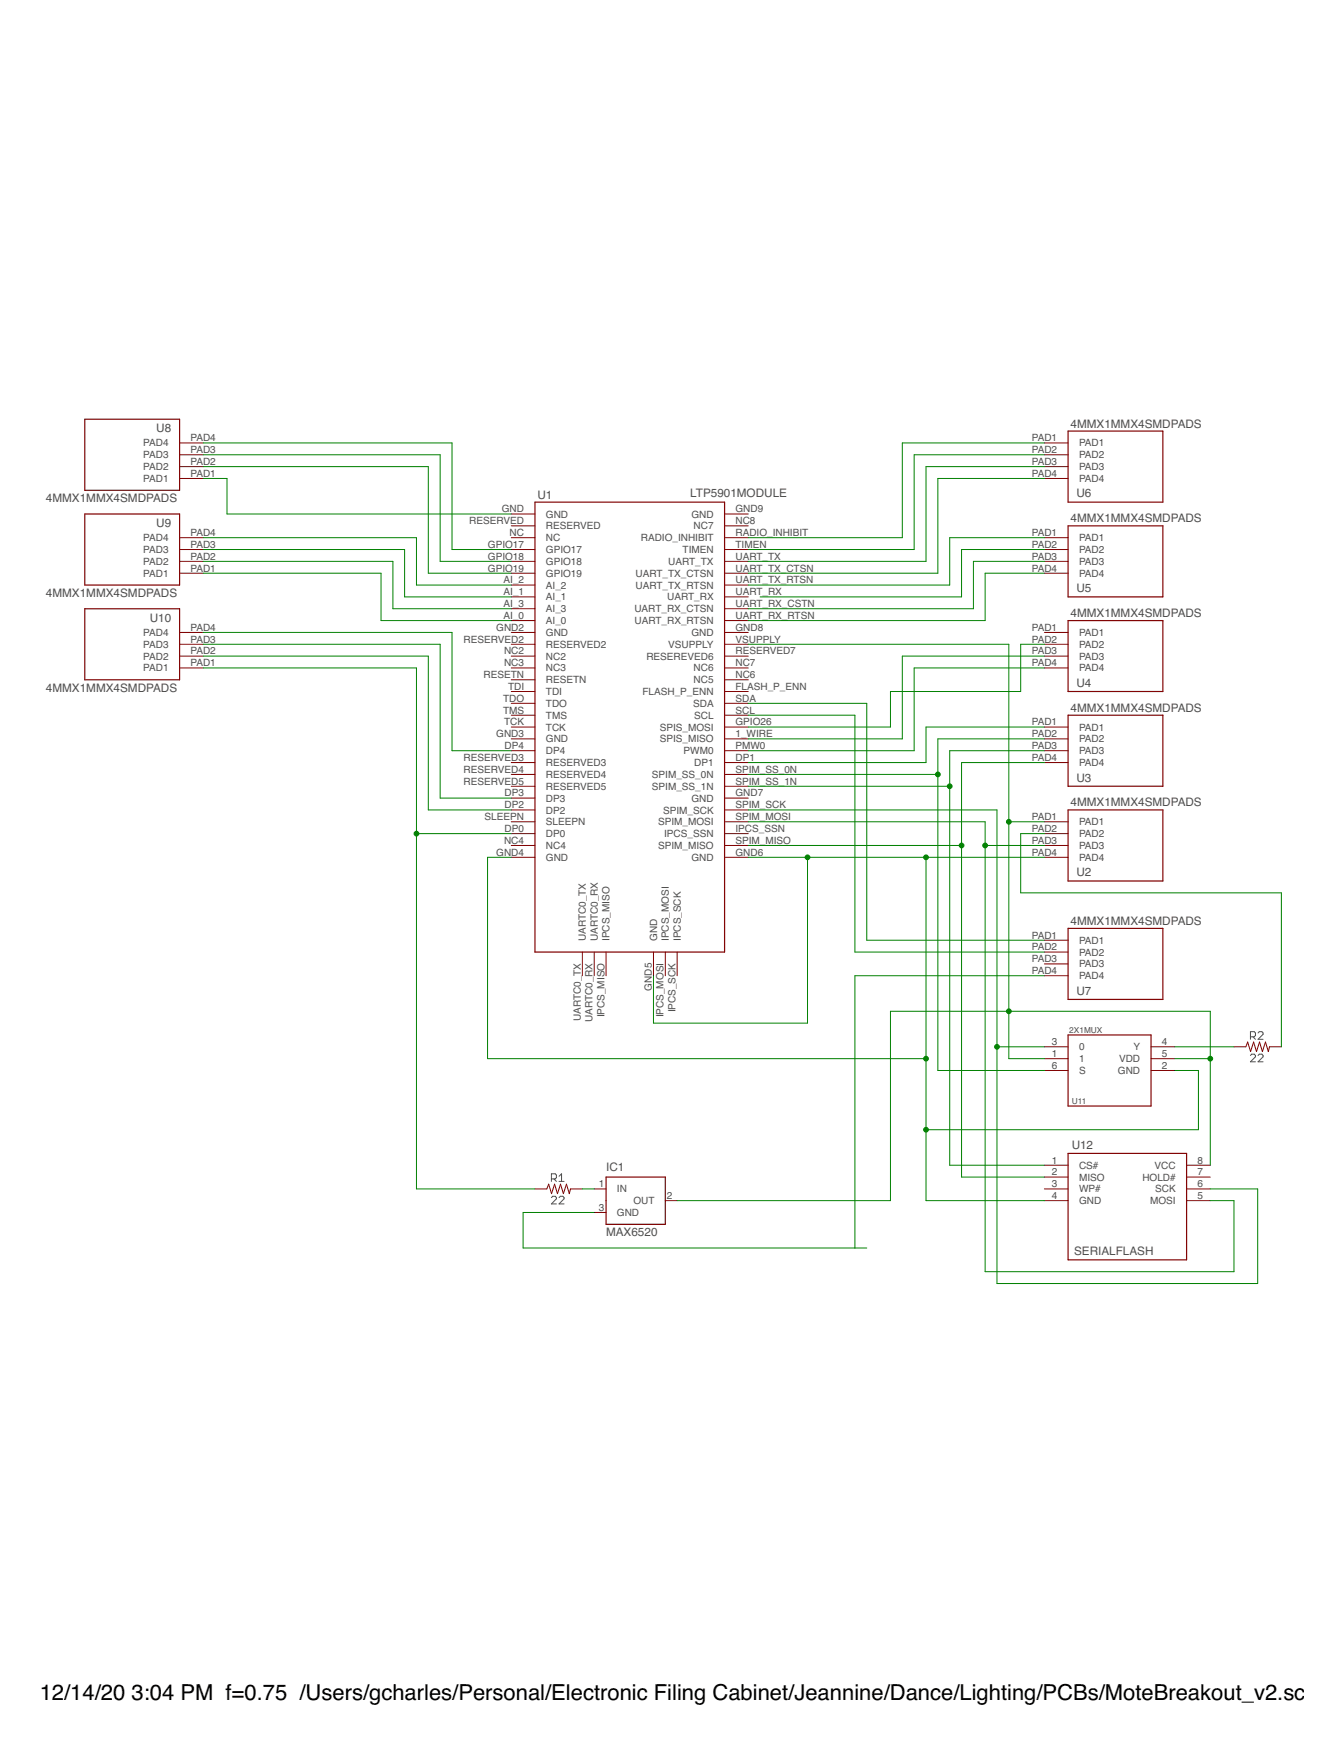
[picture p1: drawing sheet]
<?xml version="1.0" encoding="utf-8"?>
<!DOCTYPE eagle SYSTEM "eagle.dtd">
<!--
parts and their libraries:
SparkFun-Resistors: Licensing: Creative Commons ShareAlike 4.0 International - https://creativecommons.org/licenses/by-sa/4.0
-->
<eagle version="8.1.0">
<drawing>
<settings>
<setting alwaysvectorfont="no"/>
<setting verticaltext="up"/>
</settings>
<grid distance="0.1" unitdist="inch" unit="inch" style="lines" multiple="1" display="no" altdistance="0.01" altunitdist="inch" altunit="inch"/>
<schematic xreflabel="%F%N/%S.%C%R" xrefpart="/%S.%C%R">
<libraries>
<library name="Dust">
<symbols>
<symbol name="LTP5901">
<wire x1="-20.32" y1="40.64" x2="-20.32" y2="-55.88" width="0.254" layer="94"/>
<wire x1="-20.32" y1="-55.88" x2="20.32" y2="-55.88" width="0.254" layer="94"/>
<wire x1="20.32" y1="-55.88" x2="20.32" y2="40.64" width="0.254" layer="94"/>
<wire x1="20.32" y1="40.64" x2="-20.32" y2="40.64" width="0.254" layer="94"/>
<pin name="GND" x="-25.4" y="38.1" length="middle" direction="pwr"/>
<pin name="RESERVED" x="-25.4" y="35.56" length="middle"/>
<pin name="NC" x="-25.4" y="33.02" length="middle"/>
<pin name="GPIO17" x="-25.4" y="30.48" length="middle"/>
<pin name="GPIO18" x="-25.4" y="27.94" length="middle"/>
<pin name="GPIO19" x="-25.4" y="25.4" length="middle"/>
<pin name="AI_2" x="-25.4" y="22.86" length="middle"/>
<pin name="AI_1" x="-25.4" y="20.32" length="middle"/>
<pin name="AI_3" x="-25.4" y="17.78" length="middle"/>
<pin name="AI_0" x="-25.4" y="15.24" length="middle"/>
<pin name="GND@11" x="-25.4" y="12.7" length="middle" direction="pwr"/>
<pin name="RESERVED2" x="-25.4" y="10.16" length="middle"/>
<pin name="NC2" x="-25.4" y="7.62" length="middle"/>
<pin name="NC3" x="-25.4" y="5.08" length="middle"/>
<pin name="RESETN" x="-25.4" y="2.54" length="middle"/>
<pin name="TDI" x="-25.4" y="0" length="middle"/>
<pin name="TDO" x="-25.4" y="-2.54" length="middle"/>
<pin name="TMS" x="-25.4" y="-5.08" length="middle"/>
<pin name="TCK" x="-25.4" y="-7.62" length="middle"/>
<pin name="GND@20" x="-25.4" y="-10.16" length="middle" direction="pwr"/>
<pin name="DP4" x="-25.4" y="-12.7" length="middle"/>
<pin name="RESERVED3" x="-25.4" y="-15.24" length="middle"/>
<pin name="RESERVED4" x="-25.4" y="-17.78" length="middle"/>
<pin name="RESERVED5" x="-25.4" y="-20.32" length="middle"/>
<pin name="DP3" x="-25.4" y="-22.86" length="middle"/>
<pin name="DP2" x="-25.4" y="-25.4" length="middle"/>
<pin name="SLEEPN" x="-25.4" y="-27.94" length="middle"/>
<pin name="DP0" x="-25.4" y="-30.48" length="middle"/>
<pin name="NC4" x="-25.4" y="-33.02" length="middle"/>
<pin name="GND@30" x="-25.4" y="-35.56" length="middle" direction="pwr"/>
<pin name="UARTC0_TX" x="-10.16" y="-60.96" length="middle" rot="R90"/>
<pin name="UARTC0_RX" x="-7.62" y="-60.96" length="middle" rot="R90"/>
<pin name="IPCS_MISO" x="-5.08" y="-60.96" length="middle" rot="R90"/>
<pin name="GND@34" x="5.08" y="-60.96" length="middle" direction="pwr" rot="R90"/>
<pin name="IPCS_MOSI" x="7.62" y="-60.96" length="middle" rot="R90"/>
<pin name="IPCS_SCK" x="10.16" y="-60.96" length="middle" rot="R90"/>
<pin name="GND@37" x="25.4" y="-35.56" length="middle" direction="pwr" rot="R180"/>
<pin name="SPIM_MISO" x="25.4" y="-33.02" length="middle" rot="R180"/>
<pin name="IPCS_SSN" x="25.4" y="-30.48" length="middle" rot="R180"/>
<pin name="SPIM_MOSI" x="25.4" y="-27.94" length="middle" rot="R180"/>
<pin name="SPIM_SCK" x="25.4" y="-25.4" length="middle" rot="R180"/>
<pin name="GND@42" x="25.4" y="-22.86" length="middle" direction="pwr" rot="R180"/>
<pin name="SPIM_SS_1N" x="25.4" y="-20.32" length="middle" rot="R180"/>
<pin name="SPIM_SS_0N" x="25.4" y="-17.78" length="middle" rot="R180"/>
<pin name="DP1" x="25.4" y="-15.24" length="middle" rot="R180"/>
<pin name="PWM0" x="25.4" y="-12.7" length="middle" rot="R180"/>
<pin name="SPIS_MISO" x="25.4" y="-10.16" length="middle" rot="R180"/>
<pin name="SPIS_MOSI" x="25.4" y="-7.62" length="middle" rot="R180"/>
<pin name="SCL" x="25.4" y="-5.08" length="middle" rot="R180"/>
<pin name="SDA" x="25.4" y="-2.54" length="middle" rot="R180"/>
<pin name="FLASH_P_ENN" x="25.4" y="0" length="middle" rot="R180"/>
<pin name="NC5" x="25.4" y="2.54" length="middle" rot="R180"/>
<pin name="NC6" x="25.4" y="5.08" length="middle" rot="R180"/>
<pin name="RESEREVED6" x="25.4" y="7.62" length="middle" rot="R180"/>
<pin name="VSUPPLY" x="25.4" y="10.16" length="middle" direction="pwr" rot="R180"/>
<pin name="GND@56" x="25.4" y="12.7" length="middle" direction="pwr" rot="R180"/>
<pin name="UART_RX_RTSN" x="25.4" y="15.24" length="middle" rot="R180"/>
<pin name="UART_RX_CTSN" x="25.4" y="17.78" length="middle" rot="R180"/>
<pin name="UART_RX" x="25.4" y="20.32" length="middle" rot="R180"/>
<pin name="UART_TX_RTSN" x="25.4" y="22.86" length="middle" rot="R180"/>
<pin name="UART_TX_CTSN" x="25.4" y="25.4" length="middle" rot="R180"/>
<pin name="UART_TX" x="25.4" y="27.94" length="middle" rot="R180"/>
<pin name="TIMEN" x="25.4" y="30.48" length="middle" rot="R180"/>
<pin name="RADIO_INHIBIT" x="25.4" y="33.02" length="middle" rot="R180"/>
<pin name="NC7" x="25.4" y="35.56" length="middle" rot="R180"/>
<pin name="GND@66" x="25.4" y="38.1" length="middle" direction="pwr" rot="R180"/>
<text x="-19.812" y="41.402" size="1.778" layer="95">&gt;Name</text>
<text x="12.954" y="41.656" size="1.778" layer="95">&gt;Value</text>
</symbol>
<symbol name="4MMX1MMX4SMD">
<wire x1="-10.16" y1="7.62" x2="-10.16" y2="-7.62" width="0.254" layer="94"/>
<wire x1="-10.16" y1="-7.62" x2="10.16" y2="-7.62" width="0.254" layer="94"/>
<wire x1="10.16" y1="-7.62" x2="10.16" y2="7.62" width="0.254" layer="94"/>
<wire x1="10.16" y1="7.62" x2="-10.16" y2="7.62" width="0.254" layer="94"/>
<pin name="PAD1" x="-15.24" y="5.08" length="middle"/>
<pin name="PAD2" x="-15.24" y="2.54" length="middle"/>
<pin name="PAD3" x="-15.24" y="0" length="middle"/>
<pin name="PAD4" x="-15.24" y="-2.54" length="middle"/>
<text x="-8.382" y="-6.604" size="1.778" layer="95">&gt;NAME</text>
<text x="-9.652" y="8.382" size="1.778" layer="95">&gt;VALUE</text>
</symbol>
<symbol name="SERIALFLASH">
<wire x1="-40.64" y1="20.32" x2="-40.64" y2="-2.54" width="0.254" layer="94"/>
<wire x1="-40.64" y1="-2.54" x2="-15.24" y2="-2.54" width="0.254" layer="94"/>
<wire x1="-15.24" y1="-2.54" x2="-15.24" y2="20.32" width="0.254" layer="94"/>
<wire x1="-15.24" y1="20.32" x2="-40.64" y2="20.32" width="0.254" layer="94"/>
<pin name="CS#" x="-45.72" y="17.78" length="middle"/>
<pin name="MISO" x="-45.72" y="15.24" length="middle"/>
<pin name="WP#" x="-45.72" y="12.7" length="middle"/>
<pin name="GND" x="-45.72" y="10.16" length="middle"/>
<pin name="VCC" x="-10.16" y="17.78" length="middle" rot="R180"/>
<pin name="HOLD#" x="-10.16" y="15.24" length="middle" rot="R180"/>
<pin name="SCK" x="-10.16" y="12.7" length="middle" rot="R180"/>
<pin name="MOSI" x="-10.16" y="10.16" length="middle" rot="R180"/>
<text x="-39.37" y="-1.524" size="1.778" layer="96">&gt;VALUE</text>
<text x="-39.878" y="21.336" size="1.778" layer="95">&gt;NAME</text>
</symbol>
</symbols>
<devicesets>
<deviceset name="LTP5901" prefix="U">
<gates>
<gate name="G$1" symbol="LTP5901" x="-5.08" y="7.62"/>
</gates>
<devices>
<device name="MODULE" package="LTP5901">
<connects>
<connect gate="G$1" pin="AI_0" pad="AI_0"/>
<connect gate="G$1" pin="AI_1" pad="AI_1"/>
<connect gate="G$1" pin="AI_2" pad="AI_2"/>
<connect gate="G$1" pin="AI_3" pad="AI_3"/>
<connect gate="G$1" pin="DP0" pad="DP0"/>
<connect gate="G$1" pin="DP1" pad="DP1"/>
<connect gate="G$1" pin="DP2" pad="DP2"/>
<connect gate="G$1" pin="DP3" pad="DP3"/>
<connect gate="G$1" pin="DP4" pad="DP4"/>
<connect gate="G$1" pin="FLASH_P_ENN" pad="FLASH_P_ENN"/>
<connect gate="G$1" pin="GND" pad="GND"/>
<connect gate="G$1" pin="GND@11" pad="GND2"/>
<connect gate="G$1" pin="GND@20" pad="GND3"/>
<connect gate="G$1" pin="GND@30" pad="GND4"/>
<connect gate="G$1" pin="GND@34" pad="GND5"/>
<connect gate="G$1" pin="GND@37" pad="GND6"/>
<connect gate="G$1" pin="GND@42" pad="GND7"/>
<connect gate="G$1" pin="GND@56" pad="GND8"/>
<connect gate="G$1" pin="GND@66" pad="GND9"/>
<connect gate="G$1" pin="GPIO17" pad="GPIO17"/>
<connect gate="G$1" pin="GPIO18" pad="GPIO18"/>
<connect gate="G$1" pin="GPIO19" pad="GPIO19"/>
<connect gate="G$1" pin="IPCS_MISO" pad="IPCS_MISO"/>
<connect gate="G$1" pin="IPCS_MOSI" pad="IPCS_MOSI"/>
<connect gate="G$1" pin="IPCS_SCK" pad="IPCS_SCK"/>
<connect gate="G$1" pin="IPCS_SSN" pad="IPCS_SSN"/>
<connect gate="G$1" pin="NC" pad="NC"/>
<connect gate="G$1" pin="NC2" pad="NC2"/>
<connect gate="G$1" pin="NC3" pad="NC3"/>
<connect gate="G$1" pin="NC4" pad="NC4"/>
<connect gate="G$1" pin="NC5" pad="NC6"/>
<connect gate="G$1" pin="NC6" pad="NC7"/>
<connect gate="G$1" pin="NC7" pad="NC8"/>
<connect gate="G$1" pin="PWM0" pad="PMW0"/>
<connect gate="G$1" pin="RADIO_INHIBIT" pad="RADIO_INHIBIT"/>
<connect gate="G$1" pin="RESEREVED6" pad="RESERVED7"/>
<connect gate="G$1" pin="RESERVED" pad="RESERVED"/>
<connect gate="G$1" pin="RESERVED2" pad="RESERVED2"/>
<connect gate="G$1" pin="RESERVED3" pad="RESERVED3"/>
<connect gate="G$1" pin="RESERVED4" pad="RESERVED4"/>
<connect gate="G$1" pin="RESERVED5" pad="RESERVED5"/>
<connect gate="G$1" pin="RESETN" pad="RESETN"/>
<connect gate="G$1" pin="SCL" pad="SCL"/>
<connect gate="G$1" pin="SDA" pad="SDA"/>
<connect gate="G$1" pin="SLEEPN" pad="SLEEPN"/>
<connect gate="G$1" pin="SPIM_MISO" pad="SPIM_MISO"/>
<connect gate="G$1" pin="SPIM_MOSI" pad="SPIM_MOSI"/>
<connect gate="G$1" pin="SPIM_SCK" pad="SPIM_SCK"/>
<connect gate="G$1" pin="SPIM_SS_0N" pad="SPIM_SS_0N"/>
<connect gate="G$1" pin="SPIM_SS_1N" pad="SPIM_SS_1N"/>
<connect gate="G$1" pin="SPIS_MISO" pad="1_WIRE"/>
<connect gate="G$1" pin="SPIS_MOSI" pad="GPIO26"/>
<connect gate="G$1" pin="TCK" pad="TCK"/>
<connect gate="G$1" pin="TDI" pad="TDI"/>
<connect gate="G$1" pin="TDO" pad="TDO"/>
<connect gate="G$1" pin="TIMEN" pad="TIMEN"/>
<connect gate="G$1" pin="TMS" pad="TMS"/>
<connect gate="G$1" pin="UARTC0_RX" pad="UARTC0_RX"/>
<connect gate="G$1" pin="UARTC0_TX" pad="UARTC0_TX"/>
<connect gate="G$1" pin="UART_RX" pad="UART_RX"/>
<connect gate="G$1" pin="UART_RX_CTSN" pad="UART_RX_CSTN"/>
<connect gate="G$1" pin="UART_RX_RTSN" pad="UART_RX_RTSN"/>
<connect gate="G$1" pin="UART_TX" pad="UART_TX"/>
<connect gate="G$1" pin="UART_TX_CTSN" pad="UART_TX_CTSN"/>
<connect gate="G$1" pin="UART_TX_RTSN" pad="UART_TX_RTSN"/>
<connect gate="G$1" pin="VSUPPLY" pad="VSUPPLY"/>
</connects>
<technologies>
<technology name=""/>
</technologies>
</device>
</devices>
</deviceset>
<deviceset name="4MMX1MMX4SMD" prefix="U">
<gates>
<gate name="G$1" symbol="4MMX1MMX4SMD" x="0" y="0"/>
</gates>
<devices>
<device name="PADS" package="4MMX1MMX4SMD">
<connects>
<connect gate="G$1" pin="PAD1" pad="PAD1"/>
<connect gate="G$1" pin="PAD2" pad="PAD2"/>
<connect gate="G$1" pin="PAD3" pad="PAD3"/>
<connect gate="G$1" pin="PAD4" pad="PAD4"/>
</connects>
<technologies>
<technology name=""/>
</technologies>
</device>
</devices>
</deviceset>
<deviceset name="SERIALFLASH" prefix="U">
<gates>
<gate name="G$1" symbol="SERIALFLASH" x="27.94" y="-10.16"/>
</gates>
<devices>
<device name="" package="8S2">
<connects>
<connect gate="G$1" pin="CS#" pad="1"/>
<connect gate="G$1" pin="GND" pad="4"/>
<connect gate="G$1" pin="HOLD#" pad="7"/>
<connect gate="G$1" pin="MISO" pad="2"/>
<connect gate="G$1" pin="MOSI" pad="5"/>
<connect gate="G$1" pin="SCK" pad="6"/>
<connect gate="G$1" pin="VCC" pad="8"/>
<connect gate="G$1" pin="WP#" pad="3"/>
</connects>
<technologies>
<technology name=""/>
</technologies>
</device>
</devices>
</deviceset>
</devicesets>
</library>
<library name="nxp_60">
<symbols>
<symbol name="2-INPUT-MUX">
<wire x1="-17.78" y1="15.24" x2="-17.78" y2="0" width="0.254" layer="94"/>
<wire x1="-17.78" y1="0" x2="0" y2="0" width="0.254" layer="94"/>
<wire x1="0" y1="0" x2="0" y2="15.24" width="0.254" layer="94"/>
<wire x1="0" y1="15.24" x2="-17.78" y2="15.24" width="0.254" layer="94"/>
<pin name="0" x="-22.86" y="12.7" length="middle"/>
<pin name="1" x="-22.86" y="10.16" length="middle"/>
<pin name="S" x="-22.86" y="7.62" length="middle"/>
<pin name="GND" x="5.08" y="7.62" length="middle" rot="R180"/>
<pin name="VDD" x="5.08" y="10.16" length="middle" rot="R180"/>
<pin name="Y" x="5.08" y="12.7" length="middle" rot="R180"/>
<text x="-17.018" y="0.508" size="1.27" layer="95">&gt;NAME</text>
<text x="-17.526" y="15.748" size="1.27" layer="96">&gt;VALUE</text>
</symbol>
</symbols>
<devicesets>
<deviceset name="2X1MUX" prefix="U">
<gates>
<gate name="G$1" symbol="2-INPUT-MUX" x="10.16" y="-7.62"/>
</gates>
<devices>
<device name="" package="SOT457">
<connects>
<connect gate="G$1" pin="0" pad="3"/>
<connect gate="G$1" pin="1" pad="1"/>
<connect gate="G$1" pin="GND" pad="2"/>
<connect gate="G$1" pin="S" pad="6"/>
<connect gate="G$1" pin="VDD" pad="5"/>
<connect gate="G$1" pin="Y" pad="4"/>
</connects>
<technologies>
<technology name=""/>
</technologies>
</device>
</devices>
</deviceset>
</devicesets>
</library>
<library name="maxim">
<symbols>
<symbol name="MAX6520">
<wire x1="-5.08" y1="5.08" x2="7.62" y2="5.08" width="0.254" layer="94"/>
<wire x1="7.62" y1="5.08" x2="7.62" y2="-5.08" width="0.254" layer="94"/>
<wire x1="7.62" y1="-5.08" x2="-5.08" y2="-5.08" width="0.254" layer="94"/>
<wire x1="-5.08" y1="-5.08" x2="-5.08" y2="0" width="0.254" layer="94"/>
<wire x1="-5.08" y1="0" x2="-5.08" y2="5.08" width="0.254" layer="94"/>
<text x="-5.08" y="6.35" size="1.778" layer="95">&gt;NAME</text>
<text x="-5.08" y="-7.62" size="1.778" layer="96">&gt;VALUE</text>
<pin name="IN" x="-7.62" y="2.54" length="short" direction="in"/>
<pin name="GND" x="-7.62" y="-2.54" length="short" direction="pwr"/>
<pin name="OUT" x="10.16" y="0" length="short" direction="out" rot="R180"/>
</symbol>
</symbols>
<devicesets>
<deviceset name="MAX6520" prefix="IC">
<gates>
<gate name="-1" symbol="MAX6520" x="0" y="0"/>
</gates>
<devices>
<device name="" package="SOT23">
<connects>
<connect gate="-1" pin="GND" pad="3"/>
<connect gate="-1" pin="IN" pad="1"/>
<connect gate="-1" pin="OUT" pad="2"/>
</connects>
<technologies>
<technology name="">
<attribute name="MF" value="MAXIM" constant="no"/>
<attribute name="MPN" value="MAX6520EUR-T" constant="no"/>
<attribute name="OC_FARNELL" value="unknown" constant="no"/>
<attribute name="OC_NEWARK" value="02J4586" constant="no"/>
</technology>
</technologies>
</device>
</devices>
</deviceset>
</devicesets>
</library>
<library name="SparkFun-Resistors">
<symbols>
<symbol name="RESISTOR">
<wire x1="-2.54" y1="0" x2="-2.159" y2="1.016" width="0.1524" layer="94"/>
<wire x1="-2.159" y1="1.016" x2="-1.524" y2="-1.016" width="0.1524" layer="94"/>
<wire x1="-1.524" y1="-1.016" x2="-0.889" y2="1.016" width="0.1524" layer="94"/>
<wire x1="-0.889" y1="1.016" x2="-0.254" y2="-1.016" width="0.1524" layer="94"/>
<wire x1="-0.254" y1="-1.016" x2="0.381" y2="1.016" width="0.1524" layer="94"/>
<wire x1="0.381" y1="1.016" x2="1.016" y2="-1.016" width="0.1524" layer="94"/>
<wire x1="1.016" y1="-1.016" x2="1.651" y2="1.016" width="0.1524" layer="94"/>
<wire x1="1.651" y1="1.016" x2="2.286" y2="-1.016" width="0.1524" layer="94"/>
<wire x1="2.286" y1="-1.016" x2="2.54" y2="0" width="0.1524" layer="94"/>
<text x="0" y="1.524" size="1.778" layer="95" font="vector" align="bottom-center">&gt;NAME</text>
<text x="0" y="-1.524" size="1.778" layer="96" font="vector" align="top-center">&gt;VALUE</text>
<pin name="2" x="5.08" y="0" visible="off" length="short" direction="pas" swaplevel="1" rot="R180"/>
<pin name="1" x="-5.08" y="0" visible="off" length="short" direction="pas" swaplevel="1"/>
</symbol>
</symbols>
<devicesets>
<deviceset name="22OHM" prefix="R">
<gates>
<gate name="G$1" symbol="RESISTOR" x="0" y="0"/>
</gates>
<devices>
<device name="-0402-1/10W-1%" package="0402">
<connects>
<connect gate="G$1" pin="1" pad="1"/>
<connect gate="G$1" pin="2" pad="2"/>
</connects>
<technologies>
<technology name="">
<attribute name="PROD_ID" value="RES-12427"/>
<attribute name="VALUE" value="22"/>
</technology>
</technologies>
</device>
<device name="-0603-1/10W-1%" package="0603">
<connects>
<connect gate="G$1" pin="1" pad="1"/>
<connect gate="G$1" pin="2" pad="2"/>
</connects>
<technologies>
<technology name="">
<attribute name="PROD_ID" value="RES-08698"/>
<attribute name="VALUE" value="22"/>
</technology>
</technologies>
</device>
</devices>
</deviceset>
</devicesets>
</library>
</libraries>
<attributes>
</attributes>
<variantdefs>
</variantdefs>
<classes>
<class number="0" name="default" width="0" drill="0">
</class>
</classes>
<parts>
<part name="U1" library="Dust" deviceset="LTP5901" device="MODULE"/>
<part name="U2" library="Dust" deviceset="4MMX1MMX4SMD" device="PADS"/>
<part name="U3" library="Dust" deviceset="4MMX1MMX4SMD" device="PADS"/>
<part name="U4" library="Dust" deviceset="4MMX1MMX4SMD" device="PADS"/>
<part name="U5" library="Dust" deviceset="4MMX1MMX4SMD" device="PADS"/>
<part name="U6" library="Dust" deviceset="4MMX1MMX4SMD" device="PADS"/>
<part name="U7" library="Dust" deviceset="4MMX1MMX4SMD" device="PADS"/>
<part name="U8" library="Dust" deviceset="4MMX1MMX4SMD" device="PADS"/>
<part name="U9" library="Dust" deviceset="4MMX1MMX4SMD" device="PADS"/>
<part name="U10" library="Dust" deviceset="4MMX1MMX4SMD" device="PADS"/>
<part name="U11" library="nxp_60" deviceset="2X1MUX" device=""/>
<part name="U12" library="Dust" deviceset="SERIALFLASH" device=""/>
<part name="IC1" library="maxim" deviceset="MAX6520" device=""/>
<part name="R1" library="SparkFun-Resistors" deviceset="22OHM" device="-0603-1/10W-1%" value="22"/>
<part name="R2" library="SparkFun-Resistors" deviceset="22OHM" device="-0603-1/10W-1%" value="22"/>
</parts>
<sheets>
<sheet>
<plain>
</plain>
<instances>
<instance part="U1" gate="G$1" x="111.76" y="53.34"/>
<instance part="U2" gate="G$1" x="215.9" y="20.32"/>
<instance part="U3" gate="G$1" x="215.9" y="40.64"/>
<instance part="U4" gate="G$1" x="215.9" y="60.96"/>
<instance part="U5" gate="G$1" x="215.9" y="81.28"/>
<instance part="U6" gate="G$1" x="215.9" y="101.6"/>
<instance part="U7" gate="G$1" x="215.9" y="-5.08"/>
<instance part="U8" gate="G$1" x="5.08" y="104.14" rot="R180"/>
<instance part="U9" gate="G$1" x="5.08" y="83.82" rot="R180"/>
<instance part="U10" gate="G$1" x="5.08" y="63.5" rot="R180"/>
<instance part="U11" gate="G$1" x="223.52" y="-35.56"/>
<instance part="U12" gate="G$1" x="246.38" y="-66.04"/>
<instance part="IC1" gate="-1" x="111.76" y="-55.88"/>
<instance part="R1" gate="G$1" x="96.52" y="-53.34"/>
<instance part="R2" gate="G$1" x="246.38" y="-22.86"/>
</instances>
<busses>
</busses>
<nets>
<net name="N$1" class="0">
<segment>
<pinref part="U1" gate="G$1" pin="GND@37"/>
<pinref part="U2" gate="G$1" pin="PAD4"/>
<wire x1="137.16" y1="17.78" x2="149.86" y2="17.78" width="0.1524" layer="91"/>
<pinref part="U1" gate="G$1" pin="GND@30"/>
<wire x1="149.86" y1="17.78" x2="175.26" y2="17.78" width="0.1524" layer="91"/>
<wire x1="175.26" y1="17.78" x2="200.66" y2="17.78" width="0.1524" layer="91"/>
<wire x1="86.36" y1="17.78" x2="81.28" y2="17.78" width="0.1524" layer="91"/>
<wire x1="81.28" y1="17.78" x2="81.28" y2="-25.4" width="0.1524" layer="91"/>
<wire x1="81.28" y1="-25.4" x2="175.26" y2="-25.4" width="0.1524" layer="91"/>
<wire x1="175.26" y1="-25.4" x2="175.26" y2="17.78" width="0.1524" layer="91"/>
<junction x="175.26" y="17.78"/>
<pinref part="U1" gate="G$1" pin="GND@34"/>
<wire x1="116.84" y1="-7.62" x2="116.84" y2="-17.78" width="0.1524" layer="91"/>
<wire x1="116.84" y1="-17.78" x2="149.86" y2="-17.78" width="0.1524" layer="91"/>
<wire x1="149.86" y1="-17.78" x2="149.86" y2="17.78" width="0.1524" layer="91"/>
<junction x="149.86" y="17.78"/>
<wire x1="175.26" y1="-25.4" x2="175.26" y2="-40.64" width="0.1524" layer="91"/>
<junction x="175.26" y="-25.4"/>
<wire x1="175.26" y1="-40.64" x2="233.68" y2="-40.64" width="0.1524" layer="91"/>
<wire x1="233.68" y1="-40.64" x2="233.68" y2="-27.94" width="0.1524" layer="91"/>
<pinref part="U11" gate="G$1" pin="GND"/>
<wire x1="233.68" y1="-27.94" x2="228.6" y2="-27.94" width="0.1524" layer="91"/>
<pinref part="U12" gate="G$1" pin="GND"/>
<wire x1="200.66" y1="-55.88" x2="175.26" y2="-55.88" width="0.1524" layer="91"/>
<wire x1="175.26" y1="-55.88" x2="175.26" y2="-40.64" width="0.1524" layer="91"/>
<junction x="175.26" y="-40.64"/>
</segment>
</net>
<net name="N$2" class="0">
<segment>
<pinref part="U2" gate="G$1" pin="PAD3"/>
<wire x1="200.66" y1="20.32" x2="187.96" y2="20.32" width="0.1524" layer="91"/>
<wire x1="187.96" y1="20.32" x2="187.96" y2="25.4" width="0.1524" layer="91"/>
<pinref part="U1" gate="G$1" pin="SPIM_MOSI"/>
<wire x1="187.96" y1="25.4" x2="137.16" y2="25.4" width="0.1524" layer="91"/>
<pinref part="U12" gate="G$1" pin="MOSI"/>
<wire x1="236.22" y1="-55.88" x2="241.3" y2="-55.88" width="0.1524" layer="91"/>
<wire x1="241.3" y1="-55.88" x2="241.3" y2="-71.12" width="0.1524" layer="91"/>
<wire x1="241.3" y1="-71.12" x2="187.96" y2="-71.12" width="0.1524" layer="91"/>
<wire x1="187.96" y1="-71.12" x2="187.96" y2="20.32" width="0.1524" layer="91"/>
<junction x="187.96" y="20.32"/>
</segment>
</net>
<net name="N$3" class="0">
<segment>
<pinref part="U1" gate="G$1" pin="SPIM_SCK"/>
<wire x1="190.5" y1="27.94" x2="137.16" y2="27.94" width="0.1524" layer="91"/>
<wire x1="190.5" y1="27.94" x2="190.5" y2="-22.86" width="0.1524" layer="91"/>
<pinref part="U11" gate="G$1" pin="0"/>
<wire x1="190.5" y1="-22.86" x2="200.66" y2="-22.86" width="0.1524" layer="91"/>
<wire x1="190.5" y1="-22.86" x2="190.5" y2="-73.66" width="0.1524" layer="91"/>
<junction x="190.5" y="-22.86"/>
<wire x1="190.5" y1="-73.66" x2="246.38" y2="-73.66" width="0.1524" layer="91"/>
<wire x1="246.38" y1="-73.66" x2="246.38" y2="-53.34" width="0.1524" layer="91"/>
<pinref part="U12" gate="G$1" pin="SCK"/>
<wire x1="246.38" y1="-53.34" x2="236.22" y2="-53.34" width="0.1524" layer="91"/>
</segment>
</net>
<net name="N$4" class="0">
<segment>
<pinref part="U2" gate="G$1" pin="PAD1"/>
<wire x1="200.66" y1="25.4" x2="193.04" y2="25.4" width="0.1524" layer="91"/>
<wire x1="193.04" y1="25.4" x2="193.04" y2="63.5" width="0.1524" layer="91"/>
<pinref part="U1" gate="G$1" pin="VSUPPLY"/>
<wire x1="193.04" y1="63.5" x2="137.16" y2="63.5" width="0.1524" layer="91"/>
<wire x1="193.04" y1="25.4" x2="193.04" y2="-15.24" width="0.1524" layer="91"/>
<junction x="193.04" y="25.4"/>
<wire x1="193.04" y1="-15.24" x2="236.22" y2="-15.24" width="0.1524" layer="91"/>
<wire x1="236.22" y1="-15.24" x2="236.22" y2="-25.4" width="0.1524" layer="91"/>
<pinref part="U11" gate="G$1" pin="VDD"/>
<wire x1="236.22" y1="-25.4" x2="228.6" y2="-25.4" width="0.1524" layer="91"/>
<pinref part="U11" gate="G$1" pin="1"/>
<wire x1="200.66" y1="-25.4" x2="193.04" y2="-25.4" width="0.1524" layer="91"/>
<wire x1="193.04" y1="-25.4" x2="193.04" y2="-15.24" width="0.1524" layer="91"/>
<junction x="193.04" y="-15.24"/>
<pinref part="U12" gate="G$1" pin="VCC"/>
<wire x1="236.22" y1="-25.4" x2="236.22" y2="-48.26" width="0.1524" layer="91"/>
<junction x="236.22" y="-25.4"/>
<pinref part="IC1" gate="-1" pin="OUT"/>
<wire x1="121.92" y1="-55.88" x2="167.64" y2="-55.88" width="0.1524" layer="91"/>
<wire x1="167.64" y1="-55.88" x2="167.64" y2="-15.24" width="0.1524" layer="91"/>
<wire x1="167.64" y1="-15.24" x2="193.04" y2="-15.24" width="0.1524" layer="91"/>
</segment>
</net>
<net name="N$5" class="0">
<segment>
<pinref part="U1" gate="G$1" pin="SPIM_MISO"/>
<wire x1="137.16" y1="20.32" x2="182.88" y2="20.32" width="0.1524" layer="91"/>
<wire x1="182.88" y1="20.32" x2="182.88" y2="38.1" width="0.1524" layer="91"/>
<pinref part="U3" gate="G$1" pin="PAD4"/>
<wire x1="182.88" y1="38.1" x2="200.66" y2="38.1" width="0.1524" layer="91"/>
<wire x1="182.88" y1="20.32" x2="182.88" y2="-50.8" width="0.1524" layer="91"/>
<junction x="182.88" y="20.32"/>
<pinref part="U12" gate="G$1" pin="MISO"/>
<wire x1="182.88" y1="-50.8" x2="200.66" y2="-50.8" width="0.1524" layer="91"/>
</segment>
</net>
<net name="N$6" class="0">
<segment>
<pinref part="U3" gate="G$1" pin="PAD3"/>
<wire x1="200.66" y1="40.64" x2="180.34" y2="40.64" width="0.1524" layer="91"/>
<wire x1="180.34" y1="40.64" x2="180.34" y2="33.02" width="0.1524" layer="91"/>
<pinref part="U1" gate="G$1" pin="SPIM_SS_1N"/>
<wire x1="180.34" y1="33.02" x2="137.16" y2="33.02" width="0.1524" layer="91"/>
<wire x1="180.34" y1="33.02" x2="180.34" y2="-48.26" width="0.1524" layer="91"/>
<junction x="180.34" y="33.02"/>
<pinref part="U12" gate="G$1" pin="CS#"/>
<wire x1="180.34" y1="-48.26" x2="200.66" y2="-48.26" width="0.1524" layer="91"/>
</segment>
</net>
<net name="N$7" class="0">
<segment>
<pinref part="U3" gate="G$1" pin="PAD2"/>
<wire x1="200.66" y1="43.18" x2="177.8" y2="43.18" width="0.1524" layer="91"/>
<wire x1="177.8" y1="43.18" x2="177.8" y2="35.56" width="0.1524" layer="91"/>
<pinref part="U1" gate="G$1" pin="SPIM_SS_0N"/>
<wire x1="177.8" y1="35.56" x2="137.16" y2="35.56" width="0.1524" layer="91"/>
<pinref part="U11" gate="G$1" pin="S"/>
<wire x1="200.66" y1="-27.94" x2="177.8" y2="-27.94" width="0.1524" layer="91"/>
<wire x1="177.8" y1="-27.94" x2="177.8" y2="35.56" width="0.1524" layer="91"/>
<junction x="177.8" y="35.56"/>
</segment>
</net>
<net name="N$8" class="0">
<segment>
<pinref part="U3" gate="G$1" pin="PAD1"/>
<wire x1="200.66" y1="45.72" x2="175.26" y2="45.72" width="0.1524" layer="91"/>
<wire x1="175.26" y1="45.72" x2="175.26" y2="38.1" width="0.1524" layer="91"/>
<pinref part="U1" gate="G$1" pin="DP1"/>
<wire x1="175.26" y1="38.1" x2="137.16" y2="38.1" width="0.1524" layer="91"/>
</segment>
</net>
<net name="N$9" class="0">
<segment>
<pinref part="U4" gate="G$1" pin="PAD4"/>
<wire x1="200.66" y1="58.42" x2="172.72" y2="58.42" width="0.1524" layer="91"/>
<wire x1="172.72" y1="58.42" x2="172.72" y2="40.64" width="0.1524" layer="91"/>
<pinref part="U1" gate="G$1" pin="PWM0"/>
<wire x1="172.72" y1="40.64" x2="137.16" y2="40.64" width="0.1524" layer="91"/>
</segment>
</net>
<net name="N$10" class="0">
<segment>
<pinref part="U4" gate="G$1" pin="PAD3"/>
<wire x1="200.66" y1="60.96" x2="170.18" y2="60.96" width="0.1524" layer="91"/>
<wire x1="170.18" y1="60.96" x2="170.18" y2="43.18" width="0.1524" layer="91"/>
<pinref part="U1" gate="G$1" pin="SPIS_MISO"/>
<wire x1="170.18" y1="43.18" x2="137.16" y2="43.18" width="0.1524" layer="91"/>
</segment>
</net>
<net name="N$11" class="0">
<segment>
<pinref part="U4" gate="G$1" pin="PAD2"/>
<wire x1="200.66" y1="63.5" x2="195.58" y2="63.5" width="0.1524" layer="91"/>
<wire x1="195.58" y1="63.5" x2="195.58" y2="53.34" width="0.1524" layer="91"/>
<wire x1="195.58" y1="53.34" x2="167.64" y2="53.34" width="0.1524" layer="91"/>
<wire x1="167.64" y1="53.34" x2="167.64" y2="45.72" width="0.1524" layer="91"/>
<pinref part="U1" gate="G$1" pin="SPIS_MOSI"/>
<wire x1="167.64" y1="45.72" x2="137.16" y2="45.72" width="0.1524" layer="91"/>
</segment>
</net>
<net name="N$12" class="0">
<segment>
<pinref part="U1" gate="G$1" pin="UART_RX_RTSN"/>
<wire x1="137.16" y1="68.58" x2="187.96" y2="68.58" width="0.1524" layer="91"/>
<wire x1="187.96" y1="68.58" x2="187.96" y2="78.74" width="0.1524" layer="91"/>
<pinref part="U5" gate="G$1" pin="PAD4"/>
<wire x1="187.96" y1="78.74" x2="200.66" y2="78.74" width="0.1524" layer="91"/>
</segment>
</net>
<net name="N$13" class="0">
<segment>
<pinref part="U1" gate="G$1" pin="UART_RX_CTSN"/>
<wire x1="137.16" y1="71.12" x2="185.42" y2="71.12" width="0.1524" layer="91"/>
<wire x1="185.42" y1="71.12" x2="185.42" y2="81.28" width="0.1524" layer="91"/>
<pinref part="U5" gate="G$1" pin="PAD3"/>
<wire x1="185.42" y1="81.28" x2="200.66" y2="81.28" width="0.1524" layer="91"/>
</segment>
</net>
<net name="N$14" class="0">
<segment>
<wire x1="139.7" y1="73.66" x2="182.88" y2="73.66" width="0.1524" layer="91"/>
<wire x1="182.88" y1="73.66" x2="182.88" y2="83.82" width="0.1524" layer="91"/>
<pinref part="U5" gate="G$1" pin="PAD2"/>
<wire x1="182.88" y1="83.82" x2="200.66" y2="83.82" width="0.1524" layer="91"/>
</segment>
</net>
<net name="N$15" class="0">
<segment>
<pinref part="U1" gate="G$1" pin="UART_TX_RTSN"/>
<wire x1="137.16" y1="76.2" x2="180.34" y2="76.2" width="0.1524" layer="91"/>
<wire x1="180.34" y1="76.2" x2="180.34" y2="86.36" width="0.1524" layer="91"/>
<pinref part="U5" gate="G$1" pin="PAD1"/>
<wire x1="180.34" y1="86.36" x2="200.66" y2="86.36" width="0.1524" layer="91"/>
</segment>
</net>
<net name="N$16" class="0">
<segment>
<pinref part="U1" gate="G$1" pin="UART_TX_CTSN"/>
<wire x1="137.16" y1="78.74" x2="177.8" y2="78.74" width="0.1524" layer="91"/>
<wire x1="177.8" y1="78.74" x2="177.8" y2="99.06" width="0.1524" layer="91"/>
<pinref part="U6" gate="G$1" pin="PAD4"/>
<wire x1="177.8" y1="99.06" x2="200.66" y2="99.06" width="0.1524" layer="91"/>
</segment>
</net>
<net name="N$17" class="0">
<segment>
<pinref part="U1" gate="G$1" pin="UART_TX"/>
<wire x1="137.16" y1="81.28" x2="175.26" y2="81.28" width="0.1524" layer="91"/>
<wire x1="175.26" y1="81.28" x2="175.26" y2="101.6" width="0.1524" layer="91"/>
<pinref part="U6" gate="G$1" pin="PAD3"/>
<wire x1="175.26" y1="101.6" x2="200.66" y2="101.6" width="0.1524" layer="91"/>
</segment>
</net>
<net name="N$18" class="0">
<segment>
<pinref part="U1" gate="G$1" pin="TIMEN"/>
<wire x1="137.16" y1="83.82" x2="172.72" y2="83.82" width="0.1524" layer="91"/>
<wire x1="172.72" y1="83.82" x2="172.72" y2="104.14" width="0.1524" layer="91"/>
<pinref part="U6" gate="G$1" pin="PAD2"/>
<wire x1="172.72" y1="104.14" x2="200.66" y2="104.14" width="0.1524" layer="91"/>
</segment>
</net>
<net name="N$19" class="0">
<segment>
<pinref part="U1" gate="G$1" pin="RADIO_INHIBIT"/>
<wire x1="137.16" y1="86.36" x2="170.18" y2="86.36" width="0.1524" layer="91"/>
<wire x1="170.18" y1="86.36" x2="170.18" y2="106.68" width="0.1524" layer="91"/>
<pinref part="U6" gate="G$1" pin="PAD1"/>
<wire x1="170.18" y1="106.68" x2="200.66" y2="106.68" width="0.1524" layer="91"/>
</segment>
</net>
<net name="N$21" class="0">
<segment>
<pinref part="U1" gate="G$1" pin="SDA"/>
<wire x1="137.16" y1="50.8" x2="162.56" y2="50.8" width="0.1524" layer="91"/>
<wire x1="162.56" y1="50.8" x2="162.56" y2="0" width="0.1524" layer="91"/>
<pinref part="U7" gate="G$1" pin="PAD1"/>
<wire x1="162.56" y1="0" x2="200.66" y2="0" width="0.1524" layer="91"/>
</segment>
</net>
<net name="N$22" class="0">
<segment>
<pinref part="U1" gate="G$1" pin="SCL"/>
<wire x1="137.16" y1="48.26" x2="160.02" y2="48.26" width="0.1524" layer="91"/>
<wire x1="160.02" y1="48.26" x2="160.02" y2="-2.54" width="0.1524" layer="91"/>
<pinref part="U7" gate="G$1" pin="PAD2"/>
<wire x1="160.02" y1="-2.54" x2="200.66" y2="-2.54" width="0.1524" layer="91"/>
</segment>
</net>
<net name="N$20" class="0">
<segment>
<pinref part="U1" gate="G$1" pin="GND"/>
<wire x1="86.36" y1="91.44" x2="25.4" y2="91.44" width="0.1524" layer="91"/>
<wire x1="25.4" y1="91.44" x2="25.4" y2="99.06" width="0.1524" layer="91"/>
<pinref part="U8" gate="G$1" pin="PAD1"/>
<wire x1="25.4" y1="99.06" x2="20.32" y2="99.06" width="0.1524" layer="91"/>
</segment>
</net>
<net name="N$25" class="0">
<segment>
<pinref part="U1" gate="G$1" pin="GPIO17"/>
<wire x1="86.36" y1="83.82" x2="73.66" y2="83.82" width="0.1524" layer="91"/>
<wire x1="73.66" y1="83.82" x2="73.66" y2="106.68" width="0.1524" layer="91"/>
<pinref part="U8" gate="G$1" pin="PAD4"/>
<wire x1="73.66" y1="106.68" x2="20.32" y2="106.68" width="0.1524" layer="91"/>
</segment>
</net>
<net name="N$26" class="0">
<segment>
<pinref part="U1" gate="G$1" pin="GPIO18"/>
<wire x1="86.36" y1="81.28" x2="71.12" y2="81.28" width="0.1524" layer="91"/>
<wire x1="71.12" y1="81.28" x2="71.12" y2="104.14" width="0.1524" layer="91"/>
<pinref part="U8" gate="G$1" pin="PAD3"/>
<wire x1="71.12" y1="104.14" x2="20.32" y2="104.14" width="0.1524" layer="91"/>
</segment>
</net>
<net name="N$27" class="0">
<segment>
<pinref part="U1" gate="G$1" pin="GPIO19"/>
<wire x1="86.36" y1="78.74" x2="68.58" y2="78.74" width="0.1524" layer="91"/>
<wire x1="68.58" y1="78.74" x2="68.58" y2="101.6" width="0.1524" layer="91"/>
<pinref part="U8" gate="G$1" pin="PAD2"/>
<wire x1="68.58" y1="101.6" x2="20.32" y2="101.6" width="0.1524" layer="91"/>
</segment>
</net>
<net name="N$28" class="0">
<segment>
<pinref part="U9" gate="G$1" pin="PAD4"/>
<wire x1="20.32" y1="86.36" x2="66.04" y2="86.36" width="0.1524" layer="91"/>
<wire x1="66.04" y1="86.36" x2="66.04" y2="76.2" width="0.1524" layer="91"/>
<pinref part="U1" gate="G$1" pin="AI_2"/>
<wire x1="66.04" y1="76.2" x2="86.36" y2="76.2" width="0.1524" layer="91"/>
</segment>
</net>
<net name="N$29" class="0">
<segment>
<pinref part="U1" gate="G$1" pin="AI_1"/>
<wire x1="86.36" y1="73.66" x2="63.5" y2="73.66" width="0.1524" layer="91"/>
<wire x1="63.5" y1="73.66" x2="63.5" y2="83.82" width="0.1524" layer="91"/>
<pinref part="U9" gate="G$1" pin="PAD3"/>
<wire x1="63.5" y1="83.82" x2="20.32" y2="83.82" width="0.1524" layer="91"/>
</segment>
</net>
<net name="N$30" class="0">
<segment>
<pinref part="U9" gate="G$1" pin="PAD2"/>
<wire x1="20.32" y1="81.28" x2="60.96" y2="81.28" width="0.1524" layer="91"/>
<wire x1="60.96" y1="81.28" x2="60.96" y2="71.12" width="0.1524" layer="91"/>
<pinref part="U1" gate="G$1" pin="AI_3"/>
<wire x1="60.96" y1="71.12" x2="86.36" y2="71.12" width="0.1524" layer="91"/>
</segment>
</net>
<net name="N$31" class="0">
<segment>
<pinref part="U9" gate="G$1" pin="PAD1"/>
<wire x1="20.32" y1="78.74" x2="58.42" y2="78.74" width="0.1524" layer="91"/>
<wire x1="58.42" y1="78.74" x2="58.42" y2="68.58" width="0.1524" layer="91"/>
<pinref part="U1" gate="G$1" pin="AI_0"/>
<wire x1="58.42" y1="68.58" x2="86.36" y2="68.58" width="0.1524" layer="91"/>
</segment>
</net>
<net name="N$32" class="0">
<segment>
<pinref part="U1" gate="G$1" pin="DP4"/>
<wire x1="86.36" y1="40.64" x2="73.66" y2="40.64" width="0.1524" layer="91"/>
<wire x1="73.66" y1="40.64" x2="73.66" y2="66.04" width="0.1524" layer="91"/>
<pinref part="U10" gate="G$1" pin="PAD4"/>
<wire x1="73.66" y1="66.04" x2="20.32" y2="66.04" width="0.1524" layer="91"/>
</segment>
</net>
<net name="N$33" class="0">
<segment>
<pinref part="U1" gate="G$1" pin="DP3"/>
<wire x1="86.36" y1="30.48" x2="71.12" y2="30.48" width="0.1524" layer="91"/>
<wire x1="71.12" y1="30.48" x2="71.12" y2="63.5" width="0.1524" layer="91"/>
<pinref part="U10" gate="G$1" pin="PAD3"/>
<wire x1="71.12" y1="63.5" x2="20.32" y2="63.5" width="0.1524" layer="91"/>
</segment>
</net>
<net name="N$34" class="0">
<segment>
<pinref part="U1" gate="G$1" pin="DP2"/>
<wire x1="86.36" y1="27.94" x2="68.58" y2="27.94" width="0.1524" layer="91"/>
<wire x1="68.58" y1="27.94" x2="68.58" y2="60.96" width="0.1524" layer="91"/>
<pinref part="U10" gate="G$1" pin="PAD2"/>
<wire x1="68.58" y1="60.96" x2="20.32" y2="60.96" width="0.1524" layer="91"/>
</segment>
</net>
<net name="N$35" class="0">
<segment>
<pinref part="U1" gate="G$1" pin="DP0"/>
<wire x1="86.36" y1="22.86" x2="66.04" y2="22.86" width="0.1524" layer="91"/>
<wire x1="66.04" y1="22.86" x2="66.04" y2="58.42" width="0.1524" layer="91"/>
<pinref part="U10" gate="G$1" pin="PAD1"/>
<wire x1="66.04" y1="58.42" x2="20.32" y2="58.42" width="0.1524" layer="91"/>
<pinref part="R1" gate="G$1" pin="1"/>
<wire x1="91.44" y1="-53.34" x2="66.04" y2="-53.34" width="0.1524" layer="91"/>
<wire x1="66.04" y1="-53.34" x2="66.04" y2="22.86" width="0.1524" layer="91"/>
<junction x="66.04" y="22.86"/>
</segment>
</net>
<net name="N$36" class="0">
<segment>
<wire x1="251.46" y1="10.16" x2="195.58" y2="10.16" width="0.1524" layer="91"/>
<wire x1="195.58" y1="10.16" x2="195.58" y2="22.86" width="0.1524" layer="91"/>
<pinref part="U2" gate="G$1" pin="PAD2"/>
<wire x1="195.58" y1="22.86" x2="200.66" y2="22.86" width="0.1524" layer="91"/>
<pinref part="R2" gate="G$1" pin="2"/>
<wire x1="251.46" y1="-22.86" x2="251.46" y2="10.16" width="0.1524" layer="91"/>
</segment>
</net>
<net name="N$37" class="0">
<segment>
<pinref part="U11" gate="G$1" pin="Y"/>
<wire x1="228.6" y1="-22.86" x2="241.3" y2="-22.86" width="0.1524" layer="91"/>
<pinref part="R2" gate="G$1" pin="1"/>
</segment>
</net>
<net name="N$39" class="0">
<segment>
<pinref part="IC1" gate="-1" pin="IN"/>
<pinref part="R1" gate="G$1" pin="2"/>
<wire x1="104.14" y1="-53.34" x2="101.6" y2="-53.34" width="0.1524" layer="91"/>
</segment>
</net>
<net name="N$23" class="0">
<segment>
<pinref part="IC1" gate="-1" pin="GND"/>
<wire x1="104.14" y1="-58.42" x2="88.9" y2="-58.42" width="0.1524" layer="91"/>
<wire x1="88.9" y1="-58.42" x2="88.9" y2="-66.04" width="0.1524" layer="91"/>
<wire x1="88.9" y1="-66.04" x2="160.02" y2="-66.04" width="0.1524" layer="91"/>
<wire x1="162.56" y1="-66.04" x2="160.02" y2="-66.04" width="0.1524" layer="91"/>
<wire x1="160.02" y1="-66.04" x2="160.02" y2="-7.62" width="0.1524" layer="91"/>
<pinref part="U7" gate="G$1" pin="PAD4"/>
<wire x1="160.02" y1="-7.62" x2="200.66" y2="-7.62" width="0.1524" layer="91"/>
</segment>
</net>
</nets>
</sheet>
</sheets>
</schematic>
</drawing>
</eagle>
